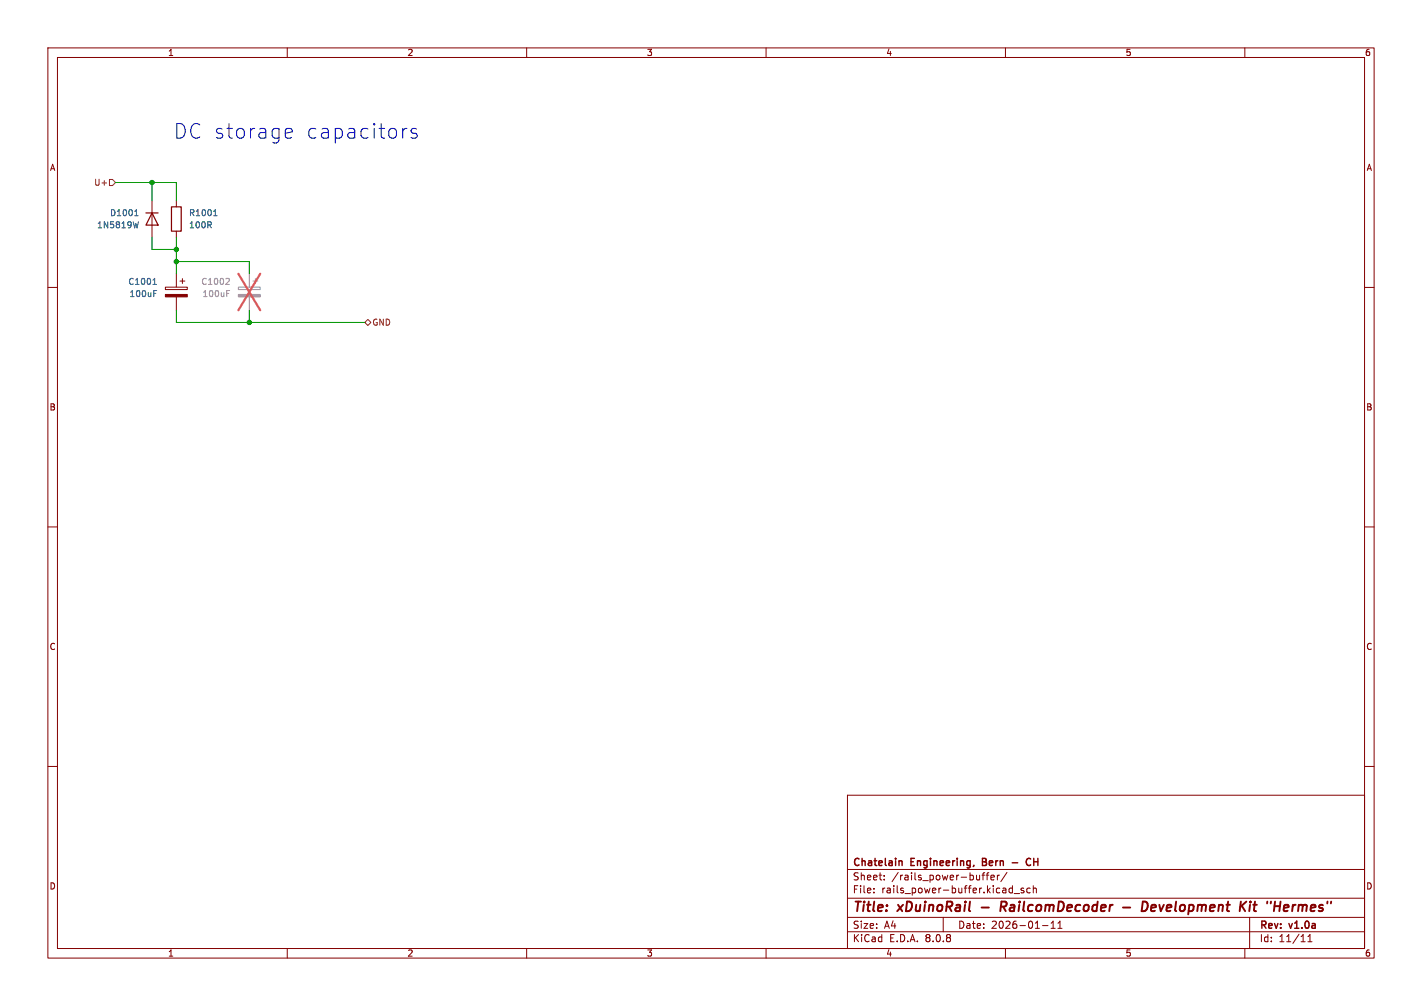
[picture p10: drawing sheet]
<svg xmlns="http://www.w3.org/2000/svg" width="297mm" height="210mm" viewBox="0 0 297 210" stroke-linecap="round" stroke-linejoin="round" font-family="sans-serif">
<g fill="none" stroke="#840000" stroke-width=".21">
<path d="M10 10h277v190h-277zM12 12h273v186h-273zM60 10v2M110 10v2M160 10v2M210 10v2M260 10v2M31.7 41.9v7.6M34.5 59.9h4.6v.6h-4.6zM36.8 41.9v1.3M36.8 48.3v1.2M36.8 57.2v2.7"/>
<path d="M37.6 58.7h1M38.1 58.2v1M10 60h2M36.8 62v2.8M285 60h2M10 110h2M285 110h2M10 160h2M177 166h108v32h-108zM285 160h2M60 198v2M110 198v2"/>
<path d="M160 198v2M177 194.5h108M177 191.5h108M177 187.5h108M177 181.5h108M182.5 186.3v.1M182.5 185.5v.1M184.7 183.6v.1M184.7 182.8v.1M197 191.5v3M205.1 182.7h.6M205.7 182.2l-.4 .2v1.3"/>
<path d="M206 182.7h.5M206.5 182.2l-.3 .2v1.3M207 183.2l.7-.1-.1-.3-.4-.1-.2 .2v.7h.6M208.3 182.7v1M208.7 182.7l-.4 .3M210 198v2M210.3 182.1l-1.3 2M211 185.4l.5 .1M211.5 184.9v1.5M211.5 186.3l-.5 .1M211.8 186.5h1.2M213.8 185.5l-.3-.1-.3 .2 .1 .2 .5 .2v.3h-.6"/>
<path d="M215.2 185.5l-.5-.1-.2 .3 .1 .6h.6M215.8 185.5l.2-.1 .4 .1 .1 .9M215.8 184.9v1.5M217.7 193.2h1.2M219.5 193.8h.9M219.5 192.7l.5-.4v1.5M221 193.8h.8M221 192.7l.4-.4v1.5M260 198v2M261 191.5v6.5M273.2 196.6h.8M273.2 195.5l.4-.4v1.5"/>
</g>
<g fill="none" stroke="#840000" stroke-width=".4">
<path d="M205 189.4h1.5M209.5 189.3l.6 .9M209.9 188.2h-.7l-.3 2M210 189.2l-1 .1M234.5 189.4h1.6M238.4 190.2l.3-2a.96 .96 0 0 1 1 .6 .96 .96 0 0 1-.3 1.1l-.5 .3M241.2 188.9l-.6 .1-.2 .9 .2 .3h.4M241.4 189.4l-1 .1M261.1 188.9l-.2 1.3M261.2 188.2l-.1 .2M261.8 188.9h.7M262.1 188.2l-.2 1.7 .1 .2 .3 .1"/>
<path d="M269.1 189h-.8l-.2 .9 .2 .3 .6-.1M269.1 189.4l-1 .1"/>
</g>
<path d="M188 179.7l.4 .2v.8M205.2 179.9h.5M205.7 179.2h-.5v1.5h.6M215.3 179.3a.71 .71 0 0 0-1 .5 .71 .71 0 0 0 .7 .9l.3-.2M211.4 180.1h1.2" fill="none" stroke="#840000" stroke-width=".3"/>
<path d="M30.5 44.5h2.5M31.7 44.5l1.3 2.5h-2.5zM35.8 43.2h2v5.1h-2z" fill="none" stroke="#840000" stroke-width=".25"/>
<path d="M28.1 45h.8M28.3 44.1l.2-.3v1.2M28.9 46.3l-.3 1.3M31.9 59.4h.8M32.1 58.4l.2-.3v1.3M44.6 45h.7M44.7 44.1l.3-.3v1.2M32.1 61.3h.4M32.1 60.7h.6" fill="none" stroke="#006464" stroke-width=".21"/>
<path d="M34.5 61.5h4.6v.5h-4.6z" fill="#840000" stroke="#840000" stroke-width=".21"/>
<path d="M49.8 59.9h4.6v.6h-4.6zM52.1 57.2v2.7M52.8 58.7h1M53.3 58.2v1M52.1 62v2.8" fill="none" stroke="#9c9b98" stroke-width=".21"/>
<path d="M49.8 61.5h4.6v.5h-4.6z" fill="#9c9b98" stroke="#9c9b98" stroke-width=".21"/>
<path d="M47.7 58.1l.2 .3-.1 .3-.7 .7h.8M47.4 61.3h.4M47.4 60.7h.6" fill="none" stroke="#939391" stroke-width=".21"/>
<path d="M49.8 57.1l4.6 7.7M54.4 57.1l-4.6 7.7" fill="none" stroke="#e75356" stroke-width=".46"/>
<path d="M22.9 37.5h.6l.6 .6-.6 .6h-.6zM76.2 67.3l.6-.6 .7 .6-.7 .6z" fill="none" stroke="#725600" stroke-width=".21"/>
<path d="M60 26.8l.9 .2 .1 .5-1.4 .3M60.9 28.7l-.9 .1M85 26.8h-.3l-.4 .3M87 27l-.7-.2-.4 .4 .1 .5 1 .3 .2 .3-.2 .4-.3 .1-.8-.1" fill="none" stroke="#0000c2" stroke-width=".21"/>
<path d="M24.1 38.1h12.7v3.8M31.7 38.1v3.8M31.7 49.5v2.6h5.1M36.8 49.5v7.7M36.8 54.6h15.3v2.6M36.8 64.8v2.5h39.4M52.1 64.8v2.5" fill="none" stroke="#009600" stroke-width=".21"/>
<g fill="#009600" stroke="#009600" stroke-width=".21">
<circle cx="36.8" cy="54.6" r=".46"/>
<circle cx="36.8" cy="52.1" r=".46"/>
<circle cx="52.1" cy="67.3" r=".46"/>
<circle cx="31.7" cy="38.1" r=".46"/>
</g>
<g font-size="4.2" fill="#0000c2">
<text x="36.3" y="29.2">DC storage</text>
<text x="63.7" y="29.2">capacitors</text>
</g>
<g font-size="2.8" fill="#840000">
<text x="178" y="190.9">Title:</text>
<text x="187.7" y="190.9">xDuinoRail</text>
<text x="210.6" y="190.9">RailcomDecoder</text>
<text x="236.9" y="190.9">-</text>
<text x="241.7" y="190.9">Development</text>
<text x="263" y="190.9">Kit</text>
<text x="269.4" y="190.9">&quot;Hermes&quot;</text>
</g>
<g font-size="2.1" fill="#840000">
<text x="178" y="184">Sheet:</text>
<text x="178" y="181.2">Chatelain</text>
<text x="186.2" y="184">/rails_power-buffer/</text>
<text x="190.3" y="181.2">Engineering,</text>
<text x="205.8" y="181.2">Bern</text>
<text x="216.3" y="181.2">CH</text>
<text x="178" y="186.7">File:</text>
<text x="184.1" y="186.7">rails_power-buffer.kicad_sch</text>
<text x="178" y="196.9">KiCad</text>
<text x="178" y="194.1">Size:</text>
<text x="184.7" y="194.1">A4</text>
<text x="185.7" y="196.9">E.D.A.</text>
<text x="193.3" y="196.9">8.0.8</text>
<text x="200" y="194.1">Date:</text>
<text x="207" y="194.1">2026-01-11</text>
<text x="263" y="194.3">Rev:</text>
<text x="263" y="196.9">Id:</text>
<text x="267.1" y="196.9">11/11</text>
<text x="269.4" y="194.3">v1.0a</text>
</g>
<g font-size="1.8" fill="#840000">
<text x="35" y="11.9">1</text>
<text x="85" y="11.9">2</text>
<text x="135" y="11.9">3</text>
<text x="185" y="11.9">4</text>
<text x="235" y="11.9">5</text>
<text x="285" y="11.9">6</text>
<text x="10.3" y="35.9">A</text>
<text x="285.3" y="35.9">A</text>
<text x="10.3" y="85.9">B</text>
<text x="285.3" y="85.9">B</text>
<text x="10.3" y="135.9">C</text>
<text x="285.3" y="135.9">C</text>
<text x="10.3" y="185.9">D</text>
<text x="285.3" y="185.9">D</text>
<text x="35" y="199.9">1</text>
<text x="85" y="199.9">2</text>
<text x="135" y="199.9">3</text>
<text x="185" y="199.9">4</text>
<text x="235" y="199.9">5</text>
<text x="285" y="199.9">6</text>
</g>
<g font-size="1.8" fill="#725600">
<text x="19.6" y="39">U+</text>
<text x="77.7" y="68.2">GND</text>
</g>
<g font-size="1.8" fill="#006464">
<text x="20.2" y="47.9">1N5819W</text>
<text x="22.9" y="45.3">D1001</text>
<text x="39.4" y="47.9">100R</text>
<text x="39.4" y="45.3">R1001</text>
<text x="26.7" y="59.7">C1001</text>
<text x="26.9" y="62.2">100uF</text>
</g>
<g font-size="1.8" fill="#939391">
<text x="41.9" y="59.7">C1002</text>
<text x="42.2" y="62.2">100uF</text>
</g>
</svg>
